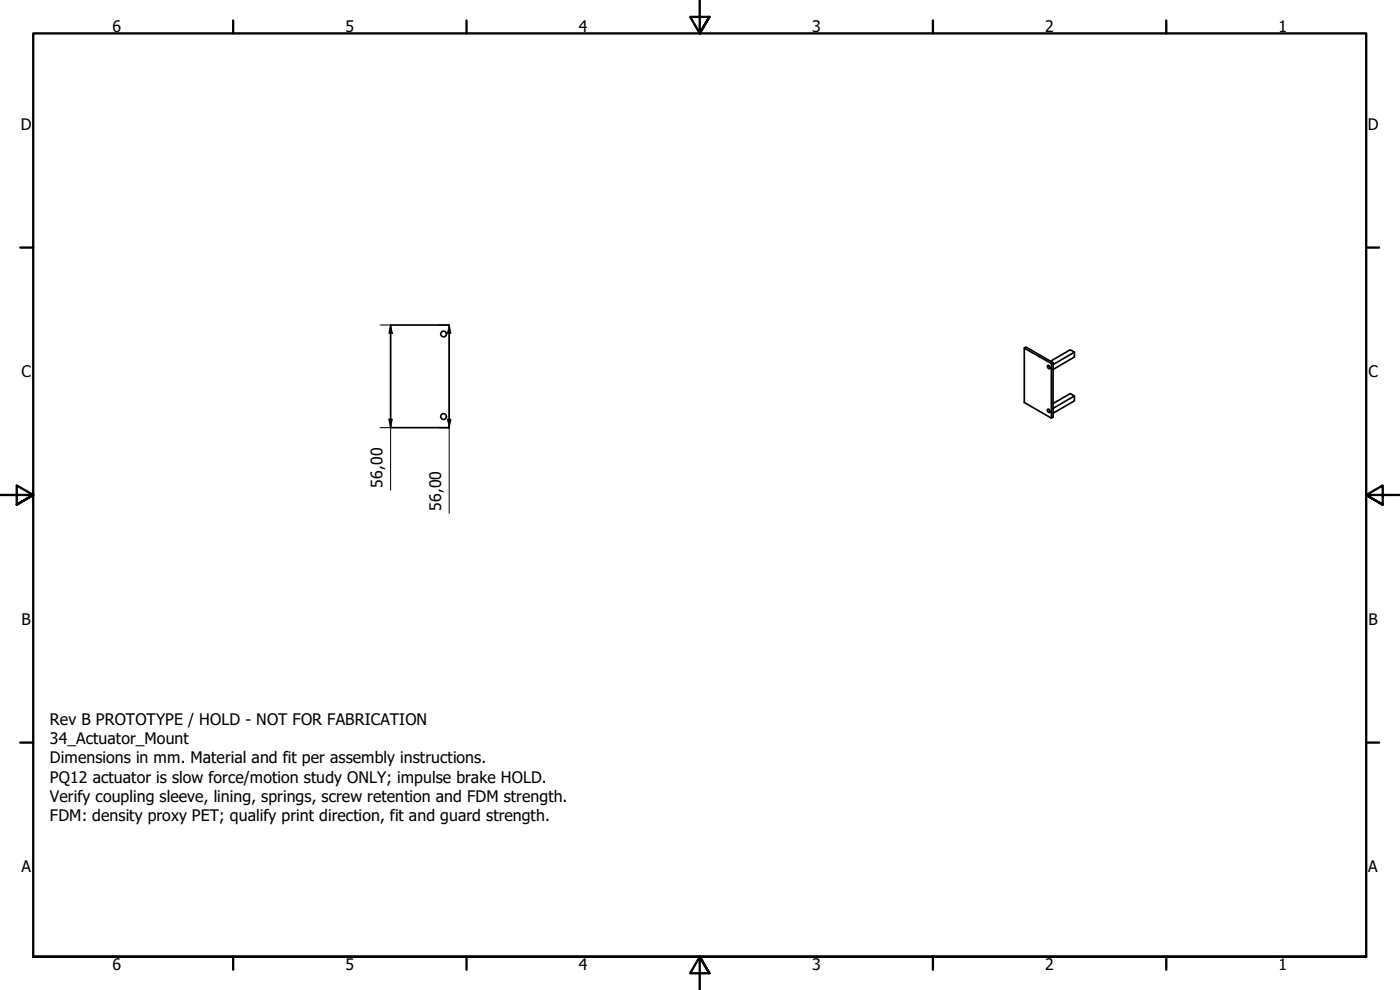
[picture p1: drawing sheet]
<svg xmlns="http://www.w3.org/2000/svg" width="420mm" height="297mm" viewBox="0 0 420 297" stroke-linecap="round" stroke-linejoin="round" font-family="sans-serif">
<!-- layer: Visible (ISO) -->
<g fill="none" stroke="#000" stroke-width=".51">
<path d="M117.2 97.5h17.6v30.8h-17.6zM307.4 104.4l8.1 4.7 .5-.3v16.3l-.5 .4v-16.4M314.5 109.7l.6 .4-.1 .6-.5-.4zM315.3 108.4l5.9-3.4 1.3 .6-6.5 3.8M316 108.8l-8.1-4.7-.5 .3v16.4l8.1 4.7M322.5 105.6v1.5l-6.5 3.8M322.5 118.8v1.5l-6.5 3.7M314.5 122.8a.5 .5 0 0 1 .6 .3 .5 .5 0 0 1-.3 .6l-.5-.5zM316 121.1l5.2-3 1.3 .7-6.5 3.7"/>
<circle cx="133.1" cy="100.2" r=".86"/>
<circle cx="133.1" cy="125" r=".86"/>
</g>
<!-- layer: Border (ISO) -->
<g fill="none" stroke="#000" stroke-width=".7">
<path d="M70 6.1v3.9M140 6.1v3.9M210 0v10l-2.9-4.9h5.8l-2.9 4.9 2.9-4.9M280 6.1v3.9M350 6.1v3.9M6.1 74.3h3.9M410 74.3h3.9M0 148.5h10l-5-2.8v5.7l5-2.9-5 2.9M420 148.5h-10l5-2.8v5.7l-5-2.9 5 2.9M6.1 222.8h3.9M410 222.8h3.9M10 287.1v-277.1h400v277.1h-400h400"/>
<path d="M70 287.1v3.8M140 287.1v3.8M212.9 292l-2.9-4.9 2.9 4.9h-5.8l2.9-4.9v9.9M280 287.1v3.8M350 287.1v3.8"/>
</g>
<!-- layer: Dimension (ISO) -->
<path d="M114 97.5h3.2v30.8M117.2 97.5l.5 2.5h-1zM131.6 97.5h3.2v56.5M134.8 97.5l.5 2.5h-1zM114 128.3h3.2v18.8M116.7 125.8h1l-.5 2.5zM131.6 128.3h3.2M134.3 125.8h1l-.5 2.5z" fill="none" stroke="#000" stroke-width=".3"/>
<path d="M117.2 97.5l.5 2.5h-1zM134.8 97.5l.5 2.5h-1zM116.7 125.8h1l-.5 2.5zM134.3 125.8h1l-.5 2.5z" fill="#000"/>
<g font-size="4.8">
<text x="33.7" y="9.6">6</text>
<text x="103.7" y="9.6">5</text>
<text x="173.7" y="9.6">4</text>
<text x="243.7" y="9.6">3</text>
<text x="313.7" y="9.6">2</text>
<text x="383.7" y="9.6">1</text>
<text x="6.2" y="38.9">D</text>
<text x="410.5" y="38.9">D</text>
<text x="6.4" y="113.1">C</text>
<text x="410.7" y="113.1">C</text>
<text x="114.8" y="146.3" transform="rotate(-90 114.8 146.3)">56,00</text>
<text x="132.4" y="153.3" transform="rotate(-90 132.4 153.3)">56,00</text>
<text x="6.4" y="187.4">B</text>
<text x="410.7" y="187.4">B</text>
<text x="15" y="217.5">Rev B PROTOTYPE / HOLD - NOT FOR FABRICATION</text>
<text x="15" y="223.3">34_Actuator_Mount</text>
<text x="15" y="229">Dimensions in mm. Material and fit per assembly instructions.</text>
<text x="15" y="234.8">PQ12 actuator is slow force/motion study ONLY; impulse brake HOLD.</text>
<text x="15" y="240.6">Verify coupling sleeve, lining, springs, screw retention and FDM strength.</text>
<text x="15" y="246.4">FDM: density proxy PET; qualify print direction, fit and guard strength.</text>
<text x="6.4" y="261.7">A</text>
<text x="410.7" y="261.7">A</text>
<text x="33.7" y="290.9">6</text>
<text x="103.7" y="290.9">5</text>
<text x="173.7" y="290.9">4</text>
<text x="243.7" y="290.9">3</text>
<text x="313.7" y="290.9">2</text>
<text x="383.7" y="290.9">1</text>
</g>
</svg>
